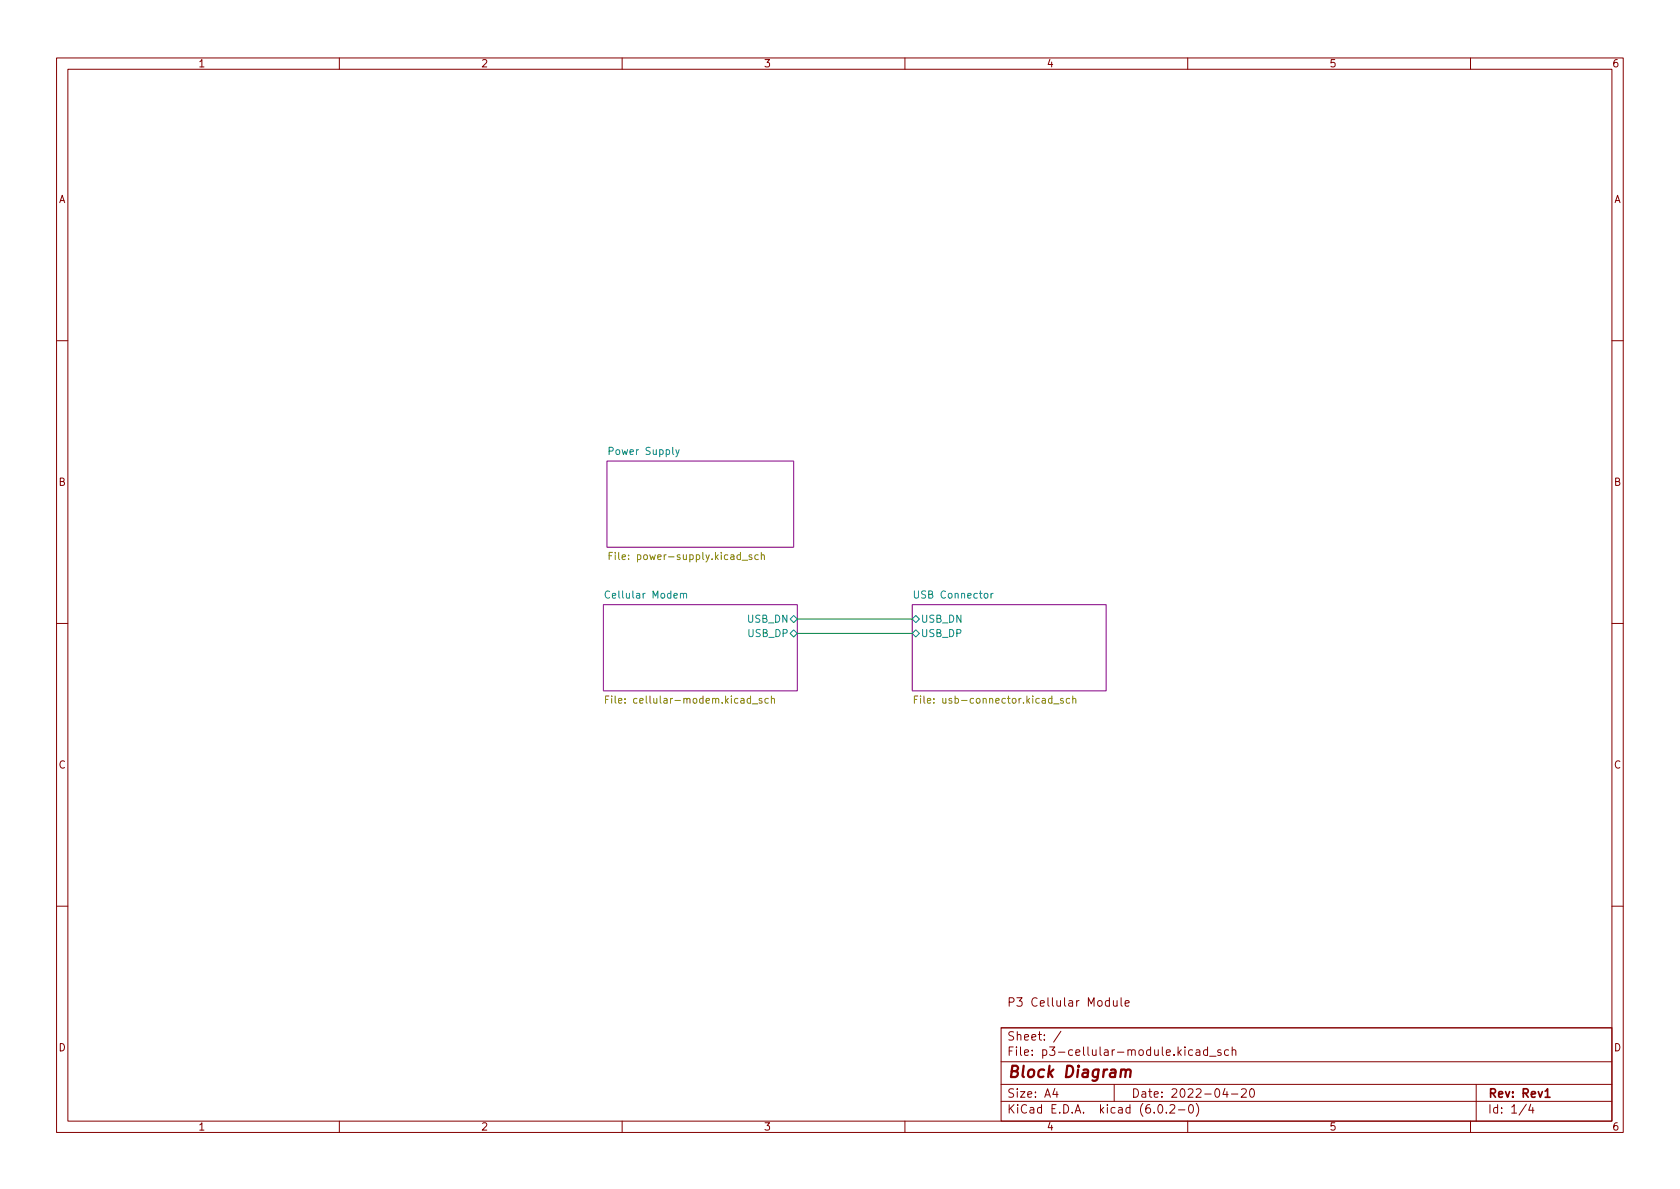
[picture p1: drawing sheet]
<svg xmlns="http://www.w3.org/2000/svg" width="297mm" height="210mm" viewBox="0 0 297 210" stroke-linecap="round" stroke-linejoin="round" font-family="sans-serif">
<g fill="#fff" stroke="#fff" stroke-width=".18">
<path d="M0 .2h297v210.1h-297z"/>
<path d="M107.3 81.5h33v15.3h-33z"/>
<path d="M106.7 106.9h34.3v15.3h-34.3z"/>
<path d="M161.3 106.9h34.3v15.3h-34.3z"/>
</g>
<g fill="none" stroke="#840000" stroke-width=".18">
<path d="M10 10.2h277v190.1h-277zM12 12.2h273v186.1h-273zM60 10.2v2M110 10.2v2M160 10.2v2M210 10.2v2M260 10.2v2M10 60.2h2M285 60.2h2M10 110.2h2M285 110.2h2M10 160.2h2"/>
<path d="M196.9 176.9v1h.4l.2-.1M197.5 176.9v1M198.2 176.4v1.3l.2 .2M198.9 177.4l.7-.1v-.3l-.5-.1-.2 .2 .1 .8h.6M285 160.2h2M60 198.3v2M110 198.3v2M160 198.3v2M177 181.8h108v16.5h-108zM177 194.8h108M177 191.8h108M177 187.8h108"/>
<path d="M177 181.8h108M186.5 192.5l-.4 1h1M186.9 193v1M187.6 182.4l-1.3 1.9M197 191.8v3M204.9 195.4l.2-.1a.81 .81 0 0 1 .6 .7 .81 .81 0 0 1-.3 .8h-.2a.81 .81 0 0 1-.6-.6 .81 .81 0 0 1 .3-.8zM206.2 196.7v.1M206.9 195.5l.5-.2 .2 .2 .1 .3-.9 1h.9M208.4 196.3h1.1M210 198.3v2M210.4 195.4l.1-.1a.81 .81 0 0 1 .6 .7 .81 .81 0 0 1-.3 .8h-.2a.81 .81 0 0 1-.5-.6 .81 .81 0 0 1 .3-.8zM210.9 185.7l-.5-.1-.3 .3v.4l.2 .3h.6"/>
<path d="M211.5 195.1a1.72 1.72 0 0 1 0 2.3M211.5 185.7h.6v.9M212.1 186l-.5 .1a.29 .29 0 0 0-.2 .2 .29 .29 0 0 0 .2 .3h.5M213.5 185.7l-.4-.1-.3 .3v.4l.1 .3h.6M213.5 185.1v1.5M213.9 186.8h1.1M215.9 185.7l-.4-.1-.2 .2 .1 .3 .5 .1v.4h-.6M216.6 192.5l-.4 1h.9M216.9 193v1M217.2 185.7l-.4-.1-.3 .3v.4l.1 .3h.6M217.7 193.5h1.2M217.9 185.8l.2-.2 .3 .1 .1 .9"/>
<path d="M217.9 185.1v1.5M219.5 192.7l.6-.2 .2 .2 .1 .3-1 1h1M221.1 192.7l.2-.2a.81 .81 0 0 1 .6 .7 .81 .81 0 0 1-.3 .8h-.2a.81 .81 0 0 1-.3-1.3zM260 198.3v2M261 191.8v6.5M269.9 195.3l-1.3 1.9M270.6 195.3l-.3 1h.9M271 195.8v1"/>
</g>
<path d="M273.2 193l.4-.5v1.5M273.2 194h.9" fill="none" stroke="#840000" stroke-width=".3"/>
<path d="M198.2 189.3a.49 .49 0 0 1 .9 .1l-.2 1.1M199.1 189.4a.5 .5 0 0 1 .8-.2l-.1 1.3" fill="none" stroke="#840000" stroke-width=".4"/>
<path d="M107.3 81.5h33v15.3h-33zM106.7 106.9h34.3v15.3h-34.3zM161.3 106.9h34.3v15.3h-34.3z" fill="none" stroke="#840084" stroke-width=".18"/>
<path d="M119.5 79.5l.3 .9M120.1 79.5l-.4 1.2-.2 .1M107.8 104.6a.6 .6 0 0 0-.8 .4 .6 .6 0 0 0 .5 .8l.3-.2M120.3 105l.2-.1 .3 .1 .1 .8M120.9 105.1l.1-.2 .3 .1 .1 .8M139.7 112l.6-.6 .7 .6-.7 .6zM140.3 108.8l.7 .7-.7 .6-.6-.6zM161.3 109.5l.6-.7 .7 .7-.7 .6zM161.3 112l.6-.6 .7 .6-.7 .6zM175.2 104.9v.9M175.6 104.9l-.4 .3" fill="none" stroke="#008484" stroke-width=".18"/>
<g fill="none" stroke="#848400" stroke-width=".18">
<path d="M107.7 98.3h.4M108.3 97.7h-.6v1.2M132.9 98.2l-.3-.1-.2 .2 .1 .2 .4 .1v.3h-.5M134.1 98.2l-.4-.1-.2 .2 .1 .6h.5M134.6 98.2l.2-.1 .3 .1 .1 .7M134.6 97.7v1.2M107.1 123.7h.4M107.7 123.1h-.6v1.2M108.2 123.1v.1M108.2 123.5v.8M133 124.5h1M134.7 123.6l-.3-.1-.2 .2 .1 .2 .4 .1v.3h-.5"/>
<path d="M135.8 123.6l-.3-.1-.3 .2 .2 .6h.4M136.4 123.6l.2-.1 .3 .1v.7M136.4 123.1v1.2M161.7 123.7h.4M162.3 123.1h-.6v1.2M162.8 123.1v.1M186.3 124.5h1M188 123.6l-.3-.1-.2 .2 .1 .2 .4 .1v.3h-.5M189.1 123.6l-.3-.1-.3 .2 .1 .6h.5M189.7 123.6l.2-.1 .3 .1v.7M189.7 123.1v1.2"/>
</g>
<path d="M141 109.5h20.3M141 112h20.3" fill="none" stroke="#008400" stroke-width=".18"/>
<text font-size="2.8" fill="#840000" x="178" y="190.6">Block Diagram</text>
<g font-size="2.1" fill="#840000">
<text x="178" y="178">P3 Cellular Module</text>
<text x="178" y="184">Sheet: /</text>
<text x="178" y="186.7">File: p3-cellular-module.kicad_sch</text>
<text x="178" y="196.9">KiCad E.D.A. kicad (6.0.2-0)</text>
<text x="178" y="194.1">Size: A4</text>
<text x="200" y="194.1">Date: 2022-04-20</text>
<text x="263" y="194.1">Rev: Rev1</text>
<text x="263" y="196.9">Id: 1/4</text>
</g>
<g font-size="1.8" fill="#840000">
<text x="35" y="11.9">1</text>
<text x="85" y="11.9">2</text>
<text x="135" y="11.9">3</text>
<text x="185" y="11.9">4</text>
<text x="235" y="11.9">5</text>
<text x="285" y="11.9">6</text>
<text x="10.3" y="35.9">A</text>
<text x="285.3" y="35.9">A</text>
<text x="10.3" y="85.9">B</text>
<text x="285.3" y="85.9">B</text>
<text x="10.3" y="135.9">C</text>
<text x="285.3" y="135.9">C</text>
<text x="10.3" y="185.9">D</text>
<text x="285.3" y="185.9">D</text>
<text x="35" y="199.9">1</text>
<text x="85" y="199.9">2</text>
<text x="135" y="199.9">3</text>
<text x="185" y="199.9">4</text>
<text x="235" y="199.9">5</text>
<text x="285" y="199.9">6</text>
</g>
<g font-size="1.8" fill="#008484">
<text x="108" y="80.4">Power Supply</text>
<text x="107.6" y="105.8">Cellular Modem</text>
<text x="162" y="105.8">USB Connector</text>
<text x="132.2" y="110.1">USB_DN</text>
<text x="132.3" y="112.6">USB_DP</text>
<text x="162.8" y="110.1">USB_DN</text>
<text x="162.8" y="112.6">USB_DP</text>
</g>
<g font-size="1.8" fill="#848400">
<text x="109.1" y="99">File: power-supply.kicad_sch</text>
<text x="108.9" y="124.4">File: cellular-modem.kicad_sch</text>
<text x="163.2" y="124.4">File: usb-connector.kicad_sch</text>
</g>
</svg>
